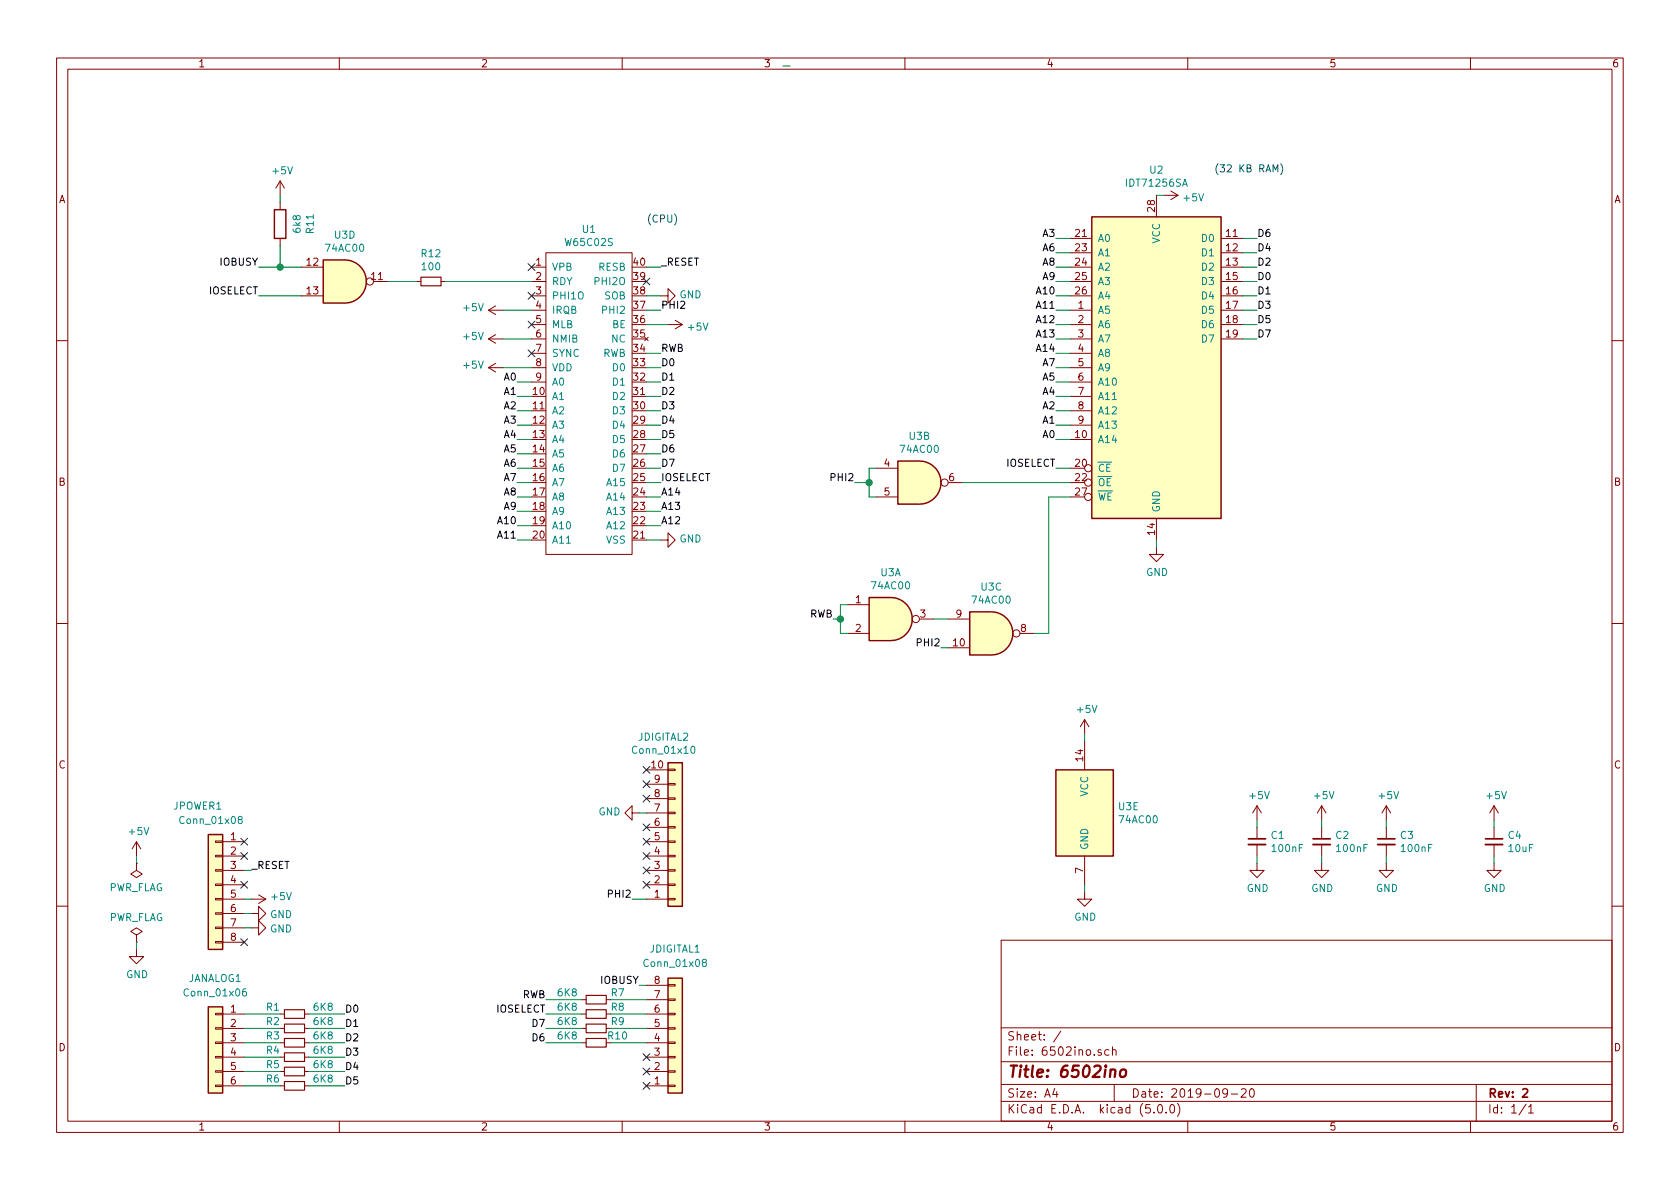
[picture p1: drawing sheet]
EESchema Schematic File Version 4
LIBS:6502ino-cache
EELAYER 26 0
EELAYER END
$Descr A4 11693 8268
encoding utf-8
Sheet 1 1
Title "6502ino"
Date "2019-09-20"
Rev "2"
Comp ""
Comment1 ""
Comment2 ""
Comment3 ""
Comment4 ""
$EndDescr
$Comp
L Connector_Generic:Conn_01x08 JDIGITAL1
U 1 1
P 4700 7250
F 0 "JDIGITAL1" H 4700 6600 50  0000 C CNN
F 1 "Conn_01x08" H 4700 6700 50  0000 C CNN
F 2 "Connector_PinSocket_2.54mm:PinSocket_1x08_P2.54mm_Vertical" H 4700 7250 50  0001 C CNN
F 3 "~" H 4700 7250 50  0001 C CNN
	1    4700 7250
	1    0    0    1   
$EndComp
$Comp
L Connector_Generic:Conn_01x10 JDIGITAL2
U 1 1
P 4700 5850
F 0 "JDIGITAL2" H 4620 5125 50  0000 C CNN
F 1 "Conn_01x10" H 4620 5216 50  0000 C CNN
F 2 "Connector_PinSocket_2.54mm:PinSocket_1x10_P2.54mm_Vertical" H 4700 5850 50  0001 C CNN
F 3 "~" H 4700 5850 50  0001 C CNN
	1    4700 5850
	1    0    0    1   
$EndComp
$Comp
L Connector_Generic:Conn_01x08 JPOWER1
U 1 1
P 1500 6150
F 0 "JPOWER1" H 1450 6700 50  0000 L CNN
F 1 "Conn_01x08" H 1300 6600 50  0000 L CNN
F 2 "Connector_PinSocket_2.54mm:PinSocket_1x08_P2.54mm_Vertical" H 1500 6150 50  0001 C CNN
F 3 "~" H 1500 6150 50  0001 C CNN
	1    1500 6150
	-1   0    0    -1  
$EndComp
$Comp
L Connector_Generic:Conn_01x06 JANALOG1
U 1 1
P 1500 7250
F 0 "JANALOG1" H 1500 7700 50  0000 C CNN
F 1 "Conn_01x06" H 1500 7600 50  0000 C CNN
F 2 "Connector_PinSocket_2.54mm:PinSocket_1x06_P2.54mm_Vertical" H 1500 7250 50  0001 C CNN
F 3 "~" H 1500 7250 50  0001 C CNN
	1    1500 7250
	-1   0    0    -1  
$EndComp
NoConn ~ 1700 6550
$Comp
L power:GND #PWR03
U 1 1
P 1750 6450
F 0 "#PWR03" H 1750 6200 50  0001 C CNN
F 1 "GND" V 1755 6322 50  0000 R CNN
F 2 "" H 1750 6450 50  0001 C CNN
F 3 "" H 1750 6450 50  0001 C CNN
	1    1750 6450
	0    -1   1    0   
$EndComp
$Comp
L power:GND #PWR02
U 1 1
P 1750 6350
F 0 "#PWR02" H 1750 6100 50  0001 C CNN
F 1 "GND" V 1755 6222 50  0000 R CNN
F 2 "" H 1750 6350 50  0001 C CNN
F 3 "" H 1750 6350 50  0001 C CNN
	1    1750 6350
	0    -1   1    0   
$EndComp
$Comp
L power:+5V #PWR01
U 1 1
P 1750 6250
F 0 "#PWR01" H 1750 6100 50  0001 C CNN
F 1 "+5V" V 1765 6378 50  0000 L CNN
F 2 "" H 1750 6250 50  0001 C CNN
F 3 "" H 1750 6250 50  0001 C CNN
	1    1750 6250
	0    1    -1   0   
$EndComp
NoConn ~ 1700 6150
Text Label 1750 6050 0    50   ~ 0
_RESET
Wire Wire Line
	1750 6050 1700 6050
Wire Wire Line
	1750 6250 1700 6250
Wire Wire Line
	1750 6350 1700 6350
Wire Wire Line
	1750 6450 1700 6450
NoConn ~ 1700 5950
NoConn ~ 1700 5850
Text Label 4400 6250 2    50   ~ 0
PHI2
$Comp
L power:GND #PWR020
U 1 1
P 4450 5650
F 0 "#PWR020" H 4450 5400 50  0001 C CNN
F 1 "GND" V 4455 5522 50  0000 R CNN
F 2 "" H 4450 5650 50  0001 C CNN
F 3 "" H 4450 5650 50  0001 C CNN
	1    4450 5650
	0    1    -1   0   
$EndComp
Wire Wire Line
	4500 5650 4450 5650
NoConn ~ 4500 5750
NoConn ~ 4500 5850
NoConn ~ 4500 5950
NoConn ~ 4500 6050
NoConn ~ 4500 6150
$Comp
L 74xx:74HC00 U3
U 2 1
P 6400 3350
F 0 "U3" H 6400 3675 50  0000 C CNN
F 1 "74AC00" H 6400 3584 50  0000 C CNN
F 2 "Package_DIP:DIP-14_W7.62mm_Socket" H 6400 3350 50  0001 C CNN
F 3 "http://www.ti.com/lit/gpn/sn74hc00" H 6400 3350 50  0001 C CNN
	2    6400 3350
	1    0    0    -1  
$EndComp
Text Label 4450 6850 2    50   ~ 0
IOBUSY
NoConn ~ 4500 5350
NoConn ~ 4500 5450
NoConn ~ 4500 5550
$Comp
L 74xx:74HC00 U3
U 5 1
P 7550 5650
F 0 "U3" H 7780 5696 50  0000 L CNN
F 1 "74AC00" H 7780 5605 50  0000 L CNN
F 2 "Package_DIP:DIP-14_W7.62mm_Socket" H 7550 5650 50  0001 C CNN
F 3 "http://www.ti.com/lit/gpn/sn74hc00" H 7550 5650 50  0001 C CNN
	5    7550 5650
	1    0    0    -1  
$EndComp
Wire Wire Line
	5450 450  5500 450 
$Comp
L 74xx:74HC00 U3
U 3 1
P 6900 4400
F 0 "U3" H 6900 4725 50  0000 C CNN
F 1 "74AC00" H 6900 4634 50  0000 C CNN
F 2 "Package_DIP:DIP-14_W7.62mm_Socket" H 6900 4400 50  0001 C CNN
F 3 "http://www.ti.com/lit/gpn/sn74hc00" H 6900 4400 50  0001 C CNN
	3    6900 4400
	1    0    0    -1  
$EndComp
$Comp
L power:GND #PWR027
U 1 1
P 7550 6200
F 0 "#PWR027" H 7550 5950 50  0001 C CNN
F 1 "GND" H 7555 6027 50  0000 C CNN
F 2 "" H 7550 6200 50  0001 C CNN
F 3 "" H 7550 6200 50  0001 C CNN
	1    7550 6200
	1    0    0    -1  
$EndComp
$Comp
L power:+5V #PWR026
U 1 1
P 7550 5100
F 0 "#PWR026" H 7550 4950 50  0001 C CNN
F 1 "+5V" H 7565 5273 50  0000 C CNN
F 2 "" H 7550 5100 50  0001 C CNN
F 3 "" H 7550 5100 50  0001 C CNN
	1    7550 5100
	1    0    0    -1  
$EndComp
Wire Wire Line
	7550 5100 7550 5150
Wire Wire Line
	7550 6150 7550 6200
$Comp
L Device:C_Small C4
U 1 1
P 10400 5850
F 0 "C4" H 10492 5896 50  0000 L CNN
F 1 "10uF" H 10492 5805 50  0000 L CNN
F 2 "Capacitor_THT:C_Disc_D4.3mm_W1.9mm_P5.00mm" H 10400 5850 50  0001 C CNN
F 3 "~" H 10400 5850 50  0001 C CNN
	1    10400 5850
	1    0    0    -1  
$EndComp
$Comp
L power:+5V #PWR0108
U 1 1
P 10400 5700
F 0 "#PWR0108" H 10400 5550 50  0001 C CNN
F 1 "+5V" H 10415 5873 50  0000 C CNN
F 2 "" H 10400 5700 50  0001 C CNN
F 3 "" H 10400 5700 50  0001 C CNN
	1    10400 5700
	1    0    0    -1  
$EndComp
$Comp
L power:GND #PWR0109
U 1 1
P 10400 6000
F 0 "#PWR0109" H 10400 5750 50  0001 C CNN
F 1 "GND" H 10405 5827 50  0000 C CNN
F 2 "" H 10400 6000 50  0001 C CNN
F 3 "" H 10400 6000 50  0001 C CNN
	1    10400 6000
	1    0    0    -1  
$EndComp
Wire Wire Line
	10400 5700 10400 5750
Wire Wire Line
	10400 5950 10400 6000
$Comp
L 74xx:74HC00 U3
U 1 1
P 6200 4300
F 0 "U3" H 6200 4625 50  0000 C CNN
F 1 "74AC00" H 6200 4534 50  0000 C CNN
F 2 "Package_DIP:DIP-14_W7.62mm_Socket" H 6200 4300 50  0001 C CNN
F 3 "http://www.ti.com/lit/gpn/sn74hc00" H 6200 4300 50  0001 C CNN
	1    6200 4300
	1    0    0    -1  
$EndComp
NoConn ~ 4500 7450
NoConn ~ 4500 7550
Text Label 1800 1850 2    50   ~ 0
IOBUSY
Wire Wire Line
	1800 1850 1950 1850
$Comp
L Device:C_Small C1
U 1 1
P 8750 5850
F 0 "C1" H 8842 5896 50  0000 L CNN
F 1 "100nF" H 8842 5805 50  0000 L CNN
F 2 "Capacitor_THT:C_Disc_D3.0mm_W1.6mm_P2.50mm" H 8750 5850 50  0001 C CNN
F 3 "~" H 8750 5850 50  0001 C CNN
	1    8750 5850
	1    0    0    -1  
$EndComp
$Comp
L Device:C_Small C2
U 1 1
P 9200 5850
F 0 "C2" H 9292 5896 50  0000 L CNN
F 1 "100nF" H 9292 5805 50  0000 L CNN
F 2 "Capacitor_THT:C_Disc_D3.0mm_W1.6mm_P2.50mm" H 9200 5850 50  0001 C CNN
F 3 "~" H 9200 5850 50  0001 C CNN
	1    9200 5850
	1    0    0    -1  
$EndComp
$Comp
L Device:C_Small C3
U 1 1
P 9650 5850
F 0 "C3" H 9742 5896 50  0000 L CNN
F 1 "100nF" H 9742 5805 50  0000 L CNN
F 2 "Capacitor_THT:C_Disc_D3.0mm_W1.6mm_P2.50mm" H 9650 5850 50  0001 C CNN
F 3 "~" H 9650 5850 50  0001 C CNN
	1    9650 5850
	1    0    0    -1  
$EndComp
$Comp
L power:GND #PWR041
U 1 1
P 8750 6000
F 0 "#PWR041" H 8750 5750 50  0001 C CNN
F 1 "GND" H 8755 5827 50  0000 C CNN
F 2 "" H 8750 6000 50  0001 C CNN
F 3 "" H 8750 6000 50  0001 C CNN
	1    8750 6000
	1    0    0    -1  
$EndComp
$Comp
L power:+5V #PWR040
U 1 1
P 8750 5700
F 0 "#PWR040" H 8750 5550 50  0001 C CNN
F 1 "+5V" H 8765 5873 50  0000 C CNN
F 2 "" H 8750 5700 50  0001 C CNN
F 3 "" H 8750 5700 50  0001 C CNN
	1    8750 5700
	1    0    0    -1  
$EndComp
$Comp
L power:+5V #PWR042
U 1 1
P 9200 5700
F 0 "#PWR042" H 9200 5550 50  0001 C CNN
F 1 "+5V" H 9215 5873 50  0000 C CNN
F 2 "" H 9200 5700 50  0001 C CNN
F 3 "" H 9200 5700 50  0001 C CNN
	1    9200 5700
	1    0    0    -1  
$EndComp
$Comp
L power:+5V #PWR044
U 1 1
P 9650 5700
F 0 "#PWR044" H 9650 5550 50  0001 C CNN
F 1 "+5V" H 9665 5873 50  0000 C CNN
F 2 "" H 9650 5700 50  0001 C CNN
F 3 "" H 9650 5700 50  0001 C CNN
	1    9650 5700
	1    0    0    -1  
$EndComp
$Comp
L power:GND #PWR043
U 1 1
P 9200 6000
F 0 "#PWR043" H 9200 5750 50  0001 C CNN
F 1 "GND" H 9205 5827 50  0000 C CNN
F 2 "" H 9200 6000 50  0001 C CNN
F 3 "" H 9200 6000 50  0001 C CNN
	1    9200 6000
	1    0    0    -1  
$EndComp
$Comp
L power:GND #PWR045
U 1 1
P 9650 6000
F 0 "#PWR045" H 9650 5750 50  0001 C CNN
F 1 "GND" H 9655 5827 50  0000 C CNN
F 2 "" H 9650 6000 50  0001 C CNN
F 3 "" H 9650 6000 50  0001 C CNN
	1    9650 6000
	1    0    0    -1  
$EndComp
Wire Wire Line
	8750 5700 8750 5750
Wire Wire Line
	8750 5950 8750 6000
Wire Wire Line
	9200 5750 9200 5700
Wire Wire Line
	9650 5700 9650 5750
Wire Wire Line
	9650 5950 9650 6000
Wire Wire Line
	9200 5950 9200 6000
$Comp
L Device:R R11
U 1 1
P 1950 1550
F 0 "R11" V 2157 1550 50  0000 C CNN
F 1 "6k8" V 2066 1550 50  0000 C CNN
F 2 "Resistor_THT:R_Axial_DIN0207_L6.3mm_D2.5mm_P7.62mm_Horizontal" V 1880 1550 50  0001 C CNN
F 3 "~" H 1950 1550 50  0001 C CNN
	1    1950 1550
	1    0    0    -1  
$EndComp
$Comp
L power:PWR_FLAG #FLG0101
U 1 1
P 950 6000
F 0 "#FLG0101" H 950 6075 50  0001 C CNN
F 1 "PWR_FLAG" H 950 6173 50  0000 C CNN
F 2 "" H 950 6000 50  0001 C CNN
F 3 "~" H 950 6000 50  0001 C CNN
	1    950  6000
	-1   0    0    1   
$EndComp
$Comp
L power:PWR_FLAG #FLG0102
U 1 1
P 950 6550
F 0 "#FLG0102" H 950 6625 50  0001 C CNN
F 1 "PWR_FLAG" H 950 6724 50  0000 C CNN
F 2 "" H 950 6550 50  0001 C CNN
F 3 "~" H 950 6550 50  0001 C CNN
	1    950  6550
	1    0    0    -1  
$EndComp
$Comp
L Memory_RAM:CY7C199 U2
U 1 1
P 8050 2550
F 0 "U2" H 8050 3928 50  0000 C CNN
F 1 "IDT71256SA" H 8050 3837 50  0000 C CNN
F 2 "Package_DIP:DIP-28_W7.62mm_Socket" H 8050 2550 50  0001 C CNN
F 3 "" H 8050 2550 50  0001 C CNN
	1    8050 2550
	1    0    0    -1  
$EndComp
Text Notes 8450 1200 0    50   ~ 0
(32 KB RAM)
$Comp
L Library:W65C02S U1
U 1 1
P 4100 1700
F 0 "U1" H 4100 1815 50  0000 C CNN
F 1 "W65C02S" H 4100 1724 50  0000 C CNN
F 2 "Package_DIP:DIP-40_W15.24mm_Socket" H 4100 1700 50  0001 C CNN
F 3 "" H 4100 1700 50  0001 C CNN
	1    4100 1700
	1    0    0    -1  
$EndComp
Text Notes 4500 1550 0    50   ~ 0
(CPU)
Text Label 3600 2650 2    50   ~ 0
A0
Text Label 3600 2750 2    50   ~ 0
A1
Text Label 3600 2850 2    50   ~ 0
A2
Text Label 3600 2950 2    50   ~ 0
A3
Text Label 3600 3050 2    50   ~ 0
A4
Text Label 3600 3150 2    50   ~ 0
A5
Text Label 3600 3250 2    50   ~ 0
A6
Text Label 3600 3350 2    50   ~ 0
A7
Text Label 3600 3450 2    50   ~ 0
A8
Text Label 3600 3550 2    50   ~ 0
A9
Text Label 3600 3650 2    50   ~ 0
A10
Text Label 3600 3750 2    50   ~ 0
A11
Text Label 4600 3650 0    50   ~ 0
A12
Text Label 4600 3550 0    50   ~ 0
A13
Text Label 4600 3450 0    50   ~ 0
A14
Text Label 4600 3250 0    50   ~ 0
D7
Text Label 4600 3150 0    50   ~ 0
D6
Text Label 4600 3050 0    50   ~ 0
D5
Text Label 4600 2950 0    50   ~ 0
D4
Text Label 4600 2850 0    50   ~ 0
D3
Text Label 4600 2750 0    50   ~ 0
D2
Text Label 4600 2650 0    50   ~ 0
D1
Text Label 4600 2550 0    50   ~ 0
D0
$Comp
L power:+5V #PWR0101
U 1 1
P 3500 2550
F 0 "#PWR0101" H 3500 2400 50  0001 C CNN
F 1 "+5V" V 3515 2678 50  0000 L CNN
F 2 "" H 3500 2550 50  0001 C CNN
F 3 "" H 3500 2550 50  0001 C CNN
	1    3500 2550
	0    -1   -1   0   
$EndComp
Wire Wire Line
	3500 2550 3700 2550
Wire Wire Line
	3600 2650 3700 2650
Wire Wire Line
	3600 2750 3700 2750
Wire Wire Line
	3600 2850 3700 2850
Wire Wire Line
	3600 2950 3700 2950
Wire Wire Line
	3600 3050 3700 3050
Wire Wire Line
	3600 3150 3700 3150
Wire Wire Line
	3600 3250 3700 3250
Wire Wire Line
	3600 3350 3700 3350
Wire Wire Line
	3600 3450 3700 3450
Wire Wire Line
	3600 3550 3700 3550
Wire Wire Line
	3600 3650 3700 3650
Wire Wire Line
	3600 3750 3700 3750
Wire Wire Line
	4500 3450 4600 3450
Wire Wire Line
	4500 3550 4600 3550
Wire Wire Line
	4500 3650 4600 3650
$Comp
L power:GND #PWR0102
U 1 1
P 4600 3750
F 0 "#PWR0102" H 4600 3500 50  0001 C CNN
F 1 "GND" V 4605 3622 50  0000 R CNN
F 2 "" H 4600 3750 50  0001 C CNN
F 3 "" H 4600 3750 50  0001 C CNN
	1    4600 3750
	0    -1   -1   0   
$EndComp
Wire Wire Line
	4500 3750 4600 3750
Wire Wire Line
	4500 3250 4600 3250
Wire Wire Line
	4500 3150 4600 3150
Wire Wire Line
	4500 3050 4600 3050
Wire Wire Line
	4500 2950 4600 2950
Wire Wire Line
	4500 2850 4600 2850
Wire Wire Line
	4500 2750 4600 2750
Wire Wire Line
	4500 2650 4600 2650
Wire Wire Line
	4500 2550 4600 2550
Text Label 4600 2150 0    50   ~ 0
PHI2
Wire Wire Line
	4500 2150 4600 2150
$Comp
L power:GND #PWR0103
U 1 1
P 4600 2050
F 0 "#PWR0103" H 4600 1800 50  0001 C CNN
F 1 "GND" V 4605 1922 50  0000 R CNN
F 2 "" H 4600 2050 50  0001 C CNN
F 3 "" H 4600 2050 50  0001 C CNN
	1    4600 2050
	0    -1   -1   0   
$EndComp
Wire Wire Line
	4500 2050 4600 2050
NoConn ~ 4500 1950
Text Label 4600 1850 0    50   ~ 0
_RESET
Wire Wire Line
	4500 1850 4600 1850
NoConn ~ 3700 1850
$Comp
L power:+5V #PWR0104
U 1 1
P 3500 2150
F 0 "#PWR0104" H 3500 2000 50  0001 C CNN
F 1 "+5V" V 3515 2278 50  0000 L CNN
F 2 "" H 3500 2150 50  0001 C CNN
F 3 "" H 3500 2150 50  0001 C CNN
	1    3500 2150
	0    -1   -1   0   
$EndComp
NoConn ~ 3700 2250
$Comp
L power:+5V #PWR0105
U 1 1
P 3500 2350
F 0 "#PWR0105" H 3500 2200 50  0001 C CNN
F 1 "+5V" V 3515 2478 50  0000 L CNN
F 2 "" H 3500 2350 50  0001 C CNN
F 3 "" H 3500 2350 50  0001 C CNN
	1    3500 2350
	0    -1   -1   0   
$EndComp
NoConn ~ 3700 2450
Wire Wire Line
	3500 2350 3700 2350
Wire Wire Line
	3500 2150 3700 2150
Text Label 6550 4500 2    50   ~ 0
PHI2
Text Label 4600 2450 0    50   ~ 0
RWB
Wire Wire Line
	4500 2450 4600 2450
Text Label 5800 4300 2    50   ~ 0
RWB
Wire Wire Line
	7300 3450 7450 3450
$Comp
L power:GND #PWR0106
U 1 1
P 8050 3800
F 0 "#PWR0106" H 8050 3550 50  0001 C CNN
F 1 "GND" H 8055 3627 50  0000 C CNN
F 2 "" H 8050 3800 50  0001 C CNN
F 3 "" H 8050 3800 50  0001 C CNN
	1    8050 3800
	1    0    0    -1  
$EndComp
Wire Wire Line
	8050 3750 8050 3800
$Comp
L power:+5V #PWR0107
U 1 1
P 8100 1350
F 0 "#PWR0107" H 8100 1200 50  0001 C CNN
F 1 "+5V" V 8115 1478 50  0000 L CNN
F 2 "" H 8100 1350 50  0001 C CNN
F 3 "" H 8100 1350 50  0001 C CNN
	1    8100 1350
	0    1    1    0   
$EndComp
Wire Wire Line
	8050 1350 8100 1350
Wire Wire Line
	6500 4300 6600 4300
Wire Wire Line
	6550 4500 6600 4500
Wire Wire Line
	5800 4300 5850 4300
Wire Wire Line
	5850 4300 5850 4400
Wire Wire Line
	5850 4400 5900 4400
Wire Wire Line
	5850 4300 5850 4200
Wire Wire Line
	5850 4200 5900 4200
Connection ~ 5850 4300
Wire Wire Line
	7200 4400 7300 4400
Wire Wire Line
	7300 3450 7300 4400
Text Label 4600 3350 0    50   ~ 0
IOSELECT
Wire Wire Line
	4500 3350 4600 3350
Text Label 7350 3250 2    50   ~ 0
IOSELECT
Wire Wire Line
	7350 3250 7450 3250
Text Label 8750 2350 0    50   ~ 0
D7
Text Label 8750 2250 0    50   ~ 0
D5
Text Label 8750 2150 0    50   ~ 0
D3
Text Label 8750 2050 0    50   ~ 0
D1
Text Label 8750 1950 0    50   ~ 0
D0
Text Label 8750 1850 0    50   ~ 0
D2
Text Label 8750 1750 0    50   ~ 0
D4
Text Label 8750 1650 0    50   ~ 0
D6
Wire Wire Line
	8650 1650 8750 1650
Wire Wire Line
	8650 1750 8750 1750
Wire Wire Line
	8650 1850 8750 1850
Wire Wire Line
	8650 1950 8750 1950
Wire Wire Line
	8650 2050 8750 2050
Wire Wire Line
	8650 2150 8750 2150
Wire Wire Line
	8650 2250 8750 2250
Wire Wire Line
	8650 2350 8750 2350
Text Label 7350 3050 2    50   ~ 0
A0
Text Label 7350 2950 2    50   ~ 0
A1
Text Label 7350 2850 2    50   ~ 0
A2
Text Label 7350 2750 2    50   ~ 0
A4
Text Label 7350 2650 2    50   ~ 0
A5
Text Label 7350 2550 2    50   ~ 0
A7
Text Label 7350 2450 2    50   ~ 0
A14
Text Label 7350 2350 2    50   ~ 0
A13
Text Label 7350 2250 2    50   ~ 0
A12
Text Label 7350 2150 2    50   ~ 0
A11
Text Label 7350 2050 2    50   ~ 0
A10
Text Label 7350 1950 2    50   ~ 0
A9
Text Label 7350 1850 2    50   ~ 0
A8
Text Label 7350 1750 2    50   ~ 0
A6
Text Label 7350 1650 2    50   ~ 0
A3
Wire Wire Line
	7350 1650 7450 1650
Wire Wire Line
	7350 1750 7450 1750
Wire Wire Line
	7350 1850 7450 1850
Wire Wire Line
	7350 1950 7450 1950
Wire Wire Line
	7350 2050 7450 2050
Wire Wire Line
	7350 2150 7450 2150
Wire Wire Line
	7350 2250 7450 2250
Wire Wire Line
	7350 2350 7450 2350
Wire Wire Line
	7350 2450 7450 2450
Wire Wire Line
	7350 2550 7450 2550
Wire Wire Line
	7350 2650 7450 2650
Wire Wire Line
	7350 2750 7450 2750
Wire Wire Line
	7350 2850 7450 2850
Wire Wire Line
	7350 2950 7450 2950
Wire Wire Line
	7350 3050 7450 3050
Text Label 1800 2050 2    50   ~ 0
IOSELECT
Wire Wire Line
	4500 6250 4400 6250
$Comp
L power:GND #PWR0110
U 1 1
P 950 6600
F 0 "#PWR0110" H 950 6350 50  0001 C CNN
F 1 "GND" H 955 6427 50  0000 C CNN
F 2 "" H 950 6600 50  0001 C CNN
F 3 "" H 950 6600 50  0001 C CNN
	1    950  6600
	1    0    0    -1  
$EndComp
$Comp
L power:+5V #PWR0111
U 1 1
P 950 5950
F 0 "#PWR0111" H 950 5800 50  0001 C CNN
F 1 "+5V" H 965 6123 50  0000 C CNN
F 2 "" H 950 5950 50  0001 C CNN
F 3 "" H 950 5950 50  0001 C CNN
	1    950  5950
	1    0    0    -1  
$EndComp
Wire Wire Line
	950  6000 950  5950
Wire Wire Line
	950  6600 950  6550
$Comp
L power:+5V #PWR0112
U 1 1
P 1950 1350
F 0 "#PWR0112" H 1950 1200 50  0001 C CNN
F 1 "+5V" H 1965 1523 50  0000 C CNN
F 2 "" H 1950 1350 50  0001 C CNN
F 3 "" H 1950 1350 50  0001 C CNN
	1    1950 1350
	1    0    0    -1  
$EndComp
Wire Wire Line
	1950 1350 1950 1400
Wire Wire Line
	1950 1850 1950 1700
Wire Wire Line
	1950 1850 2100 1850
Connection ~ 1950 1850
Wire Wire Line
	1800 2050 2100 2050
Wire Wire Line
	4500 6850 4450 6850
$Comp
L 74xx:7400 U3
U 4 1
P 2400 1950
F 0 "U3" H 2400 2275 50  0000 C CNN
F 1 "74AC00" H 2400 2184 50  0000 C CNN
F 2 "Package_DIP:DIP-14_W7.62mm_Socket" H 2400 1950 50  0001 C CNN
F 3 "http://www.ti.com/lit/gpn/sn7400" H 2400 1950 50  0001 C CNN
	4    2400 1950
	1    0    0    -1  
$EndComp
Wire Wire Line
	6050 3450 6100 3450
Wire Wire Line
	6050 3450 6050 3350
Wire Wire Line
	6050 3250 6100 3250
$Comp
L Device:R_Small R1
U 1 1
P 2050 7050
F 0 "R1" V 2000 6900 50  0000 C CNN
F 1 "6K8" V 2000 7250 50  0000 C CNN
F 2 "Resistor_THT:R_Axial_DIN0207_L6.3mm_D2.5mm_P7.62mm_Horizontal" H 2050 7050 50  0001 C CNN
F 3 "~" H 2050 7050 50  0001 C CNN
	1    2050 7050
	0    1    1    0   
$EndComp
Text Label 2400 7050 0    50   ~ 0
D0
Wire Wire Line
	2150 7050 2400 7050
Wire Wire Line
	1700 7050 1950 7050
$Comp
L Device:R_Small R2
U 1 1
P 2050 7150
F 0 "R2" V 2000 7000 50  0000 C CNN
F 1 "6K8" V 2000 7350 50  0000 C CNN
F 2 "Resistor_THT:R_Axial_DIN0207_L6.3mm_D2.5mm_P7.62mm_Horizontal" H 2050 7150 50  0001 C CNN
F 3 "~" H 2050 7150 50  0001 C CNN
	1    2050 7150
	0    1    1    0   
$EndComp
Text Label 2400 7150 0    50   ~ 0
D1
Wire Wire Line
	2150 7150 2400 7150
Wire Wire Line
	1700 7150 1950 7150
$Comp
L Device:R_Small R3
U 1 1
P 2050 7250
F 0 "R3" V 2000 7100 50  0000 C CNN
F 1 "6K8" V 2000 7450 50  0000 C CNN
F 2 "Resistor_THT:R_Axial_DIN0207_L6.3mm_D2.5mm_P7.62mm_Horizontal" H 2050 7250 50  0001 C CNN
F 3 "~" H 2050 7250 50  0001 C CNN
	1    2050 7250
	0    1    1    0   
$EndComp
Text Label 2400 7250 0    50   ~ 0
D2
Wire Wire Line
	2150 7250 2400 7250
Wire Wire Line
	1700 7250 1950 7250
$Comp
L Device:R_Small R4
U 1 1
P 2050 7350
F 0 "R4" V 2000 7200 50  0000 C CNN
F 1 "6K8" V 2000 7550 50  0000 C CNN
F 2 "Resistor_THT:R_Axial_DIN0207_L6.3mm_D2.5mm_P7.62mm_Horizontal" H 2050 7350 50  0001 C CNN
F 3 "~" H 2050 7350 50  0001 C CNN
	1    2050 7350
	0    1    1    0   
$EndComp
Text Label 2400 7350 0    50   ~ 0
D3
Wire Wire Line
	2150 7350 2400 7350
Wire Wire Line
	1700 7350 1950 7350
$Comp
L Device:R_Small R5
U 1 1
P 2050 7450
F 0 "R5" V 2000 7300 50  0000 C CNN
F 1 "6K8" V 2000 7650 50  0000 C CNN
F 2 "Resistor_THT:R_Axial_DIN0207_L6.3mm_D2.5mm_P7.62mm_Horizontal" H 2050 7450 50  0001 C CNN
F 3 "~" H 2050 7450 50  0001 C CNN
	1    2050 7450
	0    1    1    0   
$EndComp
Text Label 2400 7450 0    50   ~ 0
D4
Wire Wire Line
	2150 7450 2400 7450
Wire Wire Line
	1700 7450 1950 7450
$Comp
L Device:R_Small R6
U 1 1
P 2050 7550
F 0 "R6" V 2000 7400 50  0000 C CNN
F 1 "6K8" V 2000 7750 50  0000 C CNN
F 2 "Resistor_THT:R_Axial_DIN0207_L6.3mm_D2.5mm_P7.62mm_Horizontal" H 2050 7550 50  0001 C CNN
F 3 "~" H 2050 7550 50  0001 C CNN
	1    2050 7550
	0    1    1    0   
$EndComp
Text Label 2400 7550 0    50   ~ 0
D5
Wire Wire Line
	2150 7550 2400 7550
Wire Wire Line
	1700 7550 1950 7550
$Comp
L Device:R_Small R9
U 1 1
P 4150 7150
F 0 "R9" V 4100 7000 50  0000 C CNN
F 1 "6K8" V 4100 7350 50  0000 C CNN
F 2 "Resistor_THT:R_Axial_DIN0207_L6.3mm_D2.5mm_P7.62mm_Horizontal" H 4150 7150 50  0001 C CNN
F 3 "~" H 4150 7150 50  0001 C CNN
	1    4150 7150
	0    -1   1    0   
$EndComp
Text Label 3800 7150 2    50   ~ 0
D7
Wire Wire Line
	4050 7150 3800 7150
Wire Wire Line
	4500 7150 4250 7150
$Comp
L Device:R_Small R10
U 1 1
P 4150 7250
F 0 "R10" V 4100 7100 50  0000 C CNN
F 1 "6K8" V 4100 7450 50  0000 C CNN
F 2 "Resistor_THT:R_Axial_DIN0207_L6.3mm_D2.5mm_P7.62mm_Horizontal" H 4150 7250 50  0001 C CNN
F 3 "~" H 4150 7250 50  0001 C CNN
	1    4150 7250
	0    -1   1    0   
$EndComp
Text Label 3800 7250 2    50   ~ 0
D6
Wire Wire Line
	4050 7250 3800 7250
Wire Wire Line
	4500 7250 4250 7250
$Comp
L Device:R_Small R8
U 1 1
P 4150 7050
F 0 "R8" V 4100 6900 50  0000 C CNN
F 1 "6K8" V 4100 7250 50  0000 C CNN
F 2 "Resistor_THT:R_Axial_DIN0207_L6.3mm_D2.5mm_P7.62mm_Horizontal" H 4150 7050 50  0001 C CNN
F 3 "~" H 4150 7050 50  0001 C CNN
	1    4150 7050
	0    -1   1    0   
$EndComp
Text Label 3800 7050 2    50   ~ 0
IOSELECT
Wire Wire Line
	4500 7050 4250 7050
$Comp
L Device:R_Small R7
U 1 1
P 4150 6950
F 0 "R7" V 4100 6800 50  0000 C CNN
F 1 "6K8" V 4100 7150 50  0000 C CNN
F 2 "Resistor_THT:R_Axial_DIN0207_L6.3mm_D2.5mm_P7.62mm_Horizontal" H 4150 6950 50  0001 C CNN
F 3 "~" H 4150 6950 50  0001 C CNN
	1    4150 6950
	0    -1   1    0   
$EndComp
Text Label 3800 6950 2    50   ~ 0
RWB
Wire Wire Line
	4050 6950 3800 6950
Wire Wire Line
	4500 6950 4250 6950
Wire Wire Line
	4050 7050 3800 7050
$Comp
L Device:R_Small R12
U 1 1
P 3000 1950
F 0 "R12" V 2804 1950 50  0000 C CNN
F 1 "100" V 2895 1950 50  0000 C CNN
F 2 "Resistor_THT:R_Axial_DIN0207_L6.3mm_D2.5mm_P7.62mm_Horizontal" H 3000 1950 50  0001 C CNN
F 3 "~" H 3000 1950 50  0001 C CNN
	1    3000 1950
	0    1    1    0   
$EndComp
Wire Wire Line
	2700 1950 2900 1950
Wire Wire Line
	3100 1950 3700 1950
Text Label 5950 3350 2    50   ~ 0
PHI2
Wire Wire Line
	5950 3350 6050 3350
Connection ~ 6050 3350
Wire Wire Line
	6050 3350 6050 3250
Wire Wire Line
	7450 3350 6700 3350
NoConn ~ 3700 2050
NoConn ~ 4500 7350
$Comp
L power:+5V #PWR?
U 1 1
P 4650 2250
F 0 "#PWR?" H 4650 2100 50  0001 C CNN
F 1 "+5V" V 4665 2378 50  0000 L CNN
F 2 "" H 4650 2250 50  0001 C CNN
F 3 "" H 4650 2250 50  0001 C CNN
	1    4650 2250
	0    1    1    0   
$EndComp
Wire Wire Line
	4500 2250 4650 2250
$EndSCHEMATC
